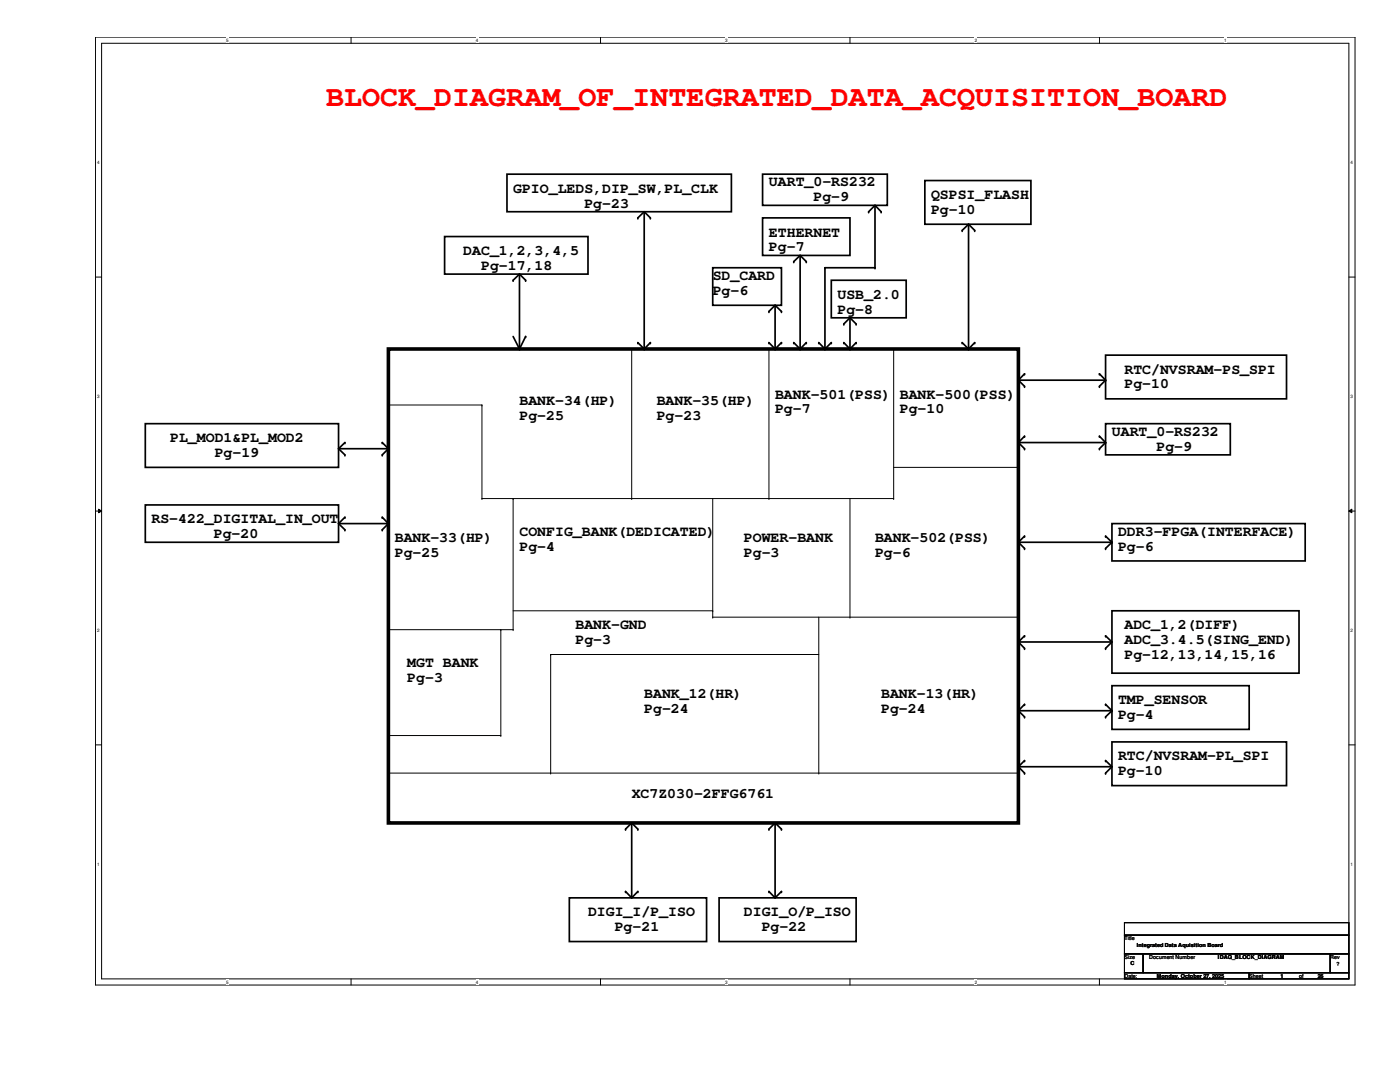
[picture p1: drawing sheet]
<svg xmlns="http://www.w3.org/2000/svg" width="279mm" height="216mm" viewBox="0 0 279 216" stroke-linecap="round" stroke-linejoin="round" font-family="sans-serif">
<path d="M19.1 7.4h251.3v189.2h-251.3zM20.3 8.6h248.9v186.7h-248.9z" fill="none" stroke="#000" stroke-width=".2"/>
<g fill="#fff">
<path d="M45.2 7.5h.5v1.1h-.5z"/>
<path d="M45.2 195.5h.5v1h-.5z"/>
</g>
<path d="M70.1 7.4v1.2M70.1 195.3v1.3" fill="none" stroke="#000" stroke-width=".2"/>
<g fill="#fff">
<path d="M95 7.5h.5v1.1h-.5z"/>
<path d="M95 195.5h.5v1h-.5z"/>
</g>
<path d="M119.8 7.4v1.2M119.8 195.3v1.3" fill="none" stroke="#000" stroke-width=".2"/>
<g fill="#fff">
<path d="M144.7 7.5h.5v1.1h-.5z"/>
<path d="M144.7 195.5h.5v1h-.5z"/>
</g>
<path d="M169.6 7.4v1.2M169.6 195.3v1.3" fill="none" stroke="#000" stroke-width=".2"/>
<g fill="#fff">
<path d="M194.5 7.5h.5v1.1h-.5z"/>
<path d="M194.5 195.5h.5v1h-.5z"/>
</g>
<path d="M219.4 7.4v1.2M219.4 195.3v1.3" fill="none" stroke="#000" stroke-width=".2"/>
<g fill="#fff">
<path d="M244.3 7.5h.5v1.1h-.5z"/>
<path d="M244.3 195.5h.5v1h-.5z"/>
<path d="M19.4 32h.5v1h-.5z"/>
<path d="M269.5 32h.5v1h-.5z"/>
<path d="M19.4 78.6h.5v1h-.5z"/>
<path d="M269.5 78.6h.5v1h-.5z"/>
</g>
<path d="M19.1 55.3h1.2M269.2 55.3h1.2" fill="none" stroke="#000" stroke-width=".2"/>
<g fill="#fff">
<path d="M19.4 125.3h.5v1h-.5z"/>
<path d="M269.5 125.3h.5v1h-.5z"/>
</g>
<path d="M19.1 102h1.2M19.7 101.6l.6 .4-.6 .3zM269.2 102l.6-.4v.7zM269.2 102h1.2" fill="none" stroke="#000" stroke-width=".2"/>
<path d="M19.7 101.6l.6 .4-.6 .3zM269.2 102l.6-.4v.7z" fill="#000"/>
<g fill="#fff">
<path d="M19.4 172h.5v1h-.5z"/>
<path d="M269.5 172h.5v1h-.5z"/>
</g>
<g fill="none" stroke="#000" stroke-width=".2">
<path d="M126.1 69.6v29.9M153.5 69.6v29.9M178.4 69.6h.1M178.4 69.6v29.9M77.5 80.8h18.7M96.2 80.8h.1M96.2 99.5h.1M96.2 80.8v18.7M96.2 99.5h82.2M102.4 99.5h.1M102.4 99.5v26.1M126.1 99.5h.1"/>
<path d="M142.2 99.5v23.6M153.5 99.5h.1M169.6 99.5v23.6M178.4 99.5h.1M178.4 93.3h24.8M203.2 93.3h.1M77.5 125.6h24.9M99.9 125.6h.1M99.9 125.6v21.2M102.4 125.6h.1M102.4 121.9h39.8M109.9 130.6h.1"/>
<path d="M109.9 130.6h53.5M109.9 130.6v23.7M142.2 123.1h.1M142.2 121.9h.1M142.2 123.1h61M163.4 123.1v31.2M169.6 123.1h.1M203.2 123.1h.1M19.1 148.6h1.2M77.5 154.3h125.7M77.5 146.8h22.4M99.9 146.8h.1"/>
<path d="M109.9 154.3h.1M163.4 154.3h.1M203.2 154.3h.1M269.2 148.6h1.2M224.4 184.1h44.8v2.5h-44.8zM224.4 186.6h44.8v3.7h-44.8zM224.4 190.3h3.7v3.8h-3.7zM224.4 194.1h24.9v1.2h-24.9zM228.1 190.3h37.4v3.8h-37.4zM249.3 194.1h19.9v1.2h-19.9zM265.5 190.3h3.7v3.8h-3.7z"/>
</g>
<path d="M77.5 69.6h125.7v94.6h-125.7z" fill="none" stroke="#000" stroke-width=".72"/>
<g fill="none" stroke="#000" stroke-width=".34">
<path d="M101.2 34.8h44.8v7.4h-44.8zM152.2 34.8h24.9v6.2h-24.9zM184.6 36h21.1v8.7h-21.1zM88.7 47.2h28.6v7.5h-28.6zM103.7 54.7v14.9M103.7 54.7l-1.3 1.2M103.7 54.7l1.2 1.2M128.6 42.2l-1.3 1.3M128.6 42.2l1.2 1.3M128.6 42.2v27.4M142.2 53.4h13.8v7.5h-13.8zM152.2 43.5h17.4v7.5h-17.4z"/>
<path d="M159.7 51l-1.3 1.2M159.7 51l1.2 1.2M159.7 51v18.6M165.9 55.9h14.9v7.5h-14.9zM174.6 41l-1.2 1.2M174.6 41v12.4h-10v16.2M174.6 41l1.3 1.2M193.3 44.7v24.9M193.3 44.7l-1.3 1.3M193.3 44.7l1.2 1.3M102.4 67.1l1.3 2.5M104.9 67.1l-1.2 2.5"/>
<path d="M127.3 68.4l1.3 1.2M129.8 68.4l-1.2 1.2M153.5 68.4l1.2 1.2M154.7 60.9v8.7M154.7 60.9l-1.2 1.2M154.7 60.9l1.3 1.2M156 68.4l-1.3 1.2M158.4 68.4l1.3 1.2M160.9 68.4l-1.2 1.2M163.4 68.4l1.2 1.2M165.9 68.4l-1.3 1.2M168.4 68.4l1.2 1.2"/>
<path d="M169.6 63.4v6.2M169.6 63.4l-1.2 1.2M169.6 63.4l1.3 1.2M170.9 68.4l-1.3 1.2M192 68.4l1.3 1.2M194.5 68.4l-1.2 1.2M203.2 75.9h17.4M203.2 75.9l1.3 1.2M204.5 74.6l-1.3 1.3M219.4 74.6l1.2 1.3M220.6 70.9h36.2v8.7h-36.2zM220.6 75.9l-1.2 1.2"/>
<path d="M29 84.5h38.6v8.8h-38.6zM67.6 89.5h9.9M67.6 89.5l1.2 1.3M68.8 88.3l-1.2 1.2M76.3 88.3l1.2 1.2M77.5 89.5l-1.2 1.3M203.2 88.3h17.4M203.2 88.3l1.3 1.2M204.5 87l-1.3 1.3M219.4 87l1.2 1.3M220.6 84.5h24.9v6.3h-24.9zM220.6 88.3l-1.2 1.2"/>
<path d="M29 100.8h38.6v7.4h-38.6zM67.6 104.5h9.9M67.6 104.5l1.2 1.2M68.8 103.2l-1.2 1.3M76.3 103.2l1.2 1.3M77.5 104.5l-1.2 1.2M203.2 108.2h18.7M203.2 108.2l1.3 1.2M204.5 107l-1.3 1.2M220.6 107l1.3 1.2M221.9 104.5h38.6v7.4h-38.6zM221.9 108.2l-1.3 1.2"/>
<path d="M203.2 128.1h18.7M203.2 128.1l1.3 1.3M204.5 126.9l-1.3 1.2M220.6 126.9l1.3 1.2M221.9 121.9h37.3v12.4h-37.3zM221.9 136.8h27.4v8.7h-27.4zM221.9 128.1l-1.3 1.3M203.2 153h18.7M203.2 141.8l1.3 1.2M203.2 153l1.3 1.3M203.2 141.8h18.7M204.5 140.5l-1.3 1.3"/>
<path d="M204.5 151.8l-1.3 1.2M220.6 140.5l1.3 1.3M220.6 151.8l1.3 1.2M221.9 148h34.9v8.8h-34.9zM221.9 141.8l-1.3 1.2M221.9 153l-1.3 1.3M113.6 179.2h27.4v8.7h-27.4zM124.8 177.9l1.3 1.3M126.1 164.2v15M126.1 164.2l-1.3 1.2M126.1 164.2l1.2 1.2M127.3 177.9l-1.2 1.3"/>
<path d="M143.5 179.2h27.4v8.7h-27.4zM153.5 177.9l1.2 1.3M154.7 164.2v15M154.7 164.2l-1.2 1.2M154.7 164.2l1.3 1.2M156 177.9l-1.3 1.3"/>
</g>
<g fill="#000">
<circle cx="102.4" cy="55.9" r=".17"/>
<circle cx="103.7" cy="54.7" r=".17"/>
<circle cx="104.9" cy="55.9" r=".17"/>
<circle cx="127.3" cy="43.5" r=".17"/>
<circle cx="129.8" cy="43.5" r=".17"/>
<circle cx="158.4" cy="52.2" r=".17"/>
<circle cx="160.9" cy="52.2" r=".17"/>
<circle cx="164.6" cy="53.4" r=".17"/>
<circle cx="173.4" cy="42.2" r=".17"/>
<circle cx="174.6" cy="53.4" r=".17"/>
<circle cx="175.9" cy="42.2" r=".17"/>
<circle cx="192" cy="46" r=".17"/>
<circle cx="194.5" cy="46" r=".17"/>
<circle cx="103.7" cy="69.6" r=".17"/>
<circle cx="104.9" cy="67.1" r=".17"/>
<circle cx="127.3" cy="68.4" r=".17"/>
<circle cx="128.6" cy="69.6" r=".17"/>
<circle cx="129.8" cy="68.4" r=".17"/>
<circle cx="153.5" cy="68.4" r=".17"/>
<circle cx="153.5" cy="62.1" r=".17"/>
<circle cx="154.7" cy="69.6" r=".17"/>
<circle cx="156" cy="68.4" r=".17"/>
<circle cx="156" cy="62.1" r=".17"/>
<circle cx="158.4" cy="68.4" r=".17"/>
<circle cx="159.7" cy="69.6" r=".17"/>
<circle cx="160.9" cy="68.4" r=".17"/>
<circle cx="163.4" cy="68.4" r=".17"/>
<circle cx="164.6" cy="69.6" r=".17"/>
<circle cx="165.9" cy="68.4" r=".17"/>
<circle cx="168.4" cy="68.4" r=".17"/>
<circle cx="168.4" cy="64.6" r=".17"/>
<circle cx="169.6" cy="69.6" r=".17"/>
<circle cx="170.9" cy="64.6" r=".17"/>
<circle cx="170.9" cy="68.4" r=".17"/>
<circle cx="192" cy="68.4" r=".17"/>
<circle cx="193.3" cy="69.6" r=".17"/>
<circle cx="194.5" cy="68.4" r=".17"/>
<circle cx="204.5" cy="77.1" r=".17"/>
<circle cx="204.5" cy="74.6" r=".17"/>
<circle cx="219.4" cy="77.1" r=".17"/>
<circle cx="219.4" cy="74.6" r=".17"/>
<circle cx="220.6" cy="75.9" r=".17"/>
<circle cx="68.8" cy="88.3" r=".17"/>
<circle cx="68.8" cy="90.8" r=".17"/>
<circle cx="76.3" cy="90.8" r=".17"/>
<circle cx="76.3" cy="88.3" r=".17"/>
<circle cx="77.5" cy="89.5" r=".17"/>
<circle cx="204.5" cy="87" r=".17"/>
<circle cx="204.5" cy="89.5" r=".17"/>
<circle cx="219.4" cy="89.5" r=".17"/>
<circle cx="219.4" cy="87" r=".17"/>
<circle cx="220.6" cy="88.3" r=".17"/>
<circle cx="68.8" cy="103.2" r=".17"/>
<circle cx="68.8" cy="105.7" r=".17"/>
<circle cx="76.3" cy="103.2" r=".17"/>
<circle cx="76.3" cy="105.7" r=".17"/>
<circle cx="77.5" cy="104.5" r=".17"/>
<circle cx="204.5" cy="109.4" r=".17"/>
<circle cx="204.5" cy="107" r=".17"/>
<circle cx="220.6" cy="109.4" r=".17"/>
<circle cx="220.6" cy="107" r=".17"/>
<circle cx="221.9" cy="108.2" r=".17"/>
<circle cx="203.2" cy="128.1" r=".17"/>
<circle cx="204.5" cy="126.9" r=".17"/>
<circle cx="204.5" cy="129.4" r=".17"/>
<circle cx="220.6" cy="129.4" r=".17"/>
<circle cx="220.6" cy="126.9" r=".17"/>
<circle cx="203.2" cy="153" r=".17"/>
<circle cx="204.5" cy="140.5" r=".17"/>
<circle cx="204.5" cy="143" r=".17"/>
<circle cx="204.5" cy="151.8" r=".17"/>
<circle cx="204.5" cy="154.3" r=".17"/>
<circle cx="220.6" cy="143" r=".17"/>
<circle cx="220.6" cy="151.8" r=".17"/>
<circle cx="220.6" cy="154.3" r=".17"/>
<circle cx="220.6" cy="140.5" r=".17"/>
<circle cx="221.9" cy="141.8" r=".17"/>
<circle cx="124.8" cy="177.9" r=".17"/>
<circle cx="124.8" cy="165.4" r=".17"/>
<circle cx="126.1" cy="164.2" r=".17"/>
<circle cx="127.3" cy="177.9" r=".17"/>
<circle cx="127.3" cy="165.4" r=".17"/>
<circle cx="153.5" cy="165.4" r=".17"/>
<circle cx="153.5" cy="177.9" r=".17"/>
<circle cx="154.7" cy="164.2" r=".17"/>
<circle cx="156" cy="177.9" r=".17"/>
<circle cx="156" cy="165.4" r=".17"/>
</g>
<text font-size="6" fill="#f00" x="65.1" y="21.1">BLOCK_DIAGRAM_OF_INTEGRATED_DATA_ACQUISITION_BOARD</text>
<g font-size="3">
<text x="102.4" y="38.5">GPIO_LEDS,DIP_SW,PL_CLK</text>
<text x="116.6" y="41.4">Pg-23</text>
<text x="153.5" y="37.2">UART_0-RS232</text>
<text x="162.3" y="40.2">Pg-9</text>
<text x="185.8" y="39.7">QSPSI_FLASH</text>
<text x="153.5" y="47.2">ETHERNET</text>
<text x="185.8" y="42.7">Pg-10</text>
<text x="92.5" y="50.9">DAC_1,2,3,4,5</text>
<text x="96" y="53.9">Pg-17,18</text>
<text x="153.5" y="50.2">Pg-7</text>
<text x="142.2" y="55.9">SD_CARD</text>
<text x="142.2" y="58.8">Pg-6</text>
<text x="167.1" y="59.6">USB_2.0</text>
<text x="167.1" y="62.6">Pg-8</text>
<text x="224.4" y="74.5">RTC/NVSRAM-PS_SPI</text>
<text x="224.4" y="77.5">Pg-10</text>
<text x="103.7" y="80.8">BANK-34(HP)</text>
<text x="103.7" y="83.7">Pg-25</text>
<text x="131.1" y="80.8">BANK-35(HP)</text>
<text x="131.1" y="83.7">Pg-23</text>
<text x="154.7" y="79.5">BANK-501(PSS)</text>
<text x="154.7" y="82.5">Pg-7</text>
<text x="179.6" y="79.5">BANK-500(PSS)</text>
<text x="179.6" y="82.5">Pg-10</text>
<text x="34" y="88.3">PL_MOD1&amp;PL_MOD2</text>
<text x="221.9" y="87">UART_0-RS232</text>
<text x="230.8" y="90">Pg-9</text>
<text x="42.8" y="91.2">Pg-19</text>
<text x="30.2" y="104.4">RS-422_DIGITAL_IN_OUT</text>
<text x="42.7" y="107.4">Pg-20</text>
<text x="103.7" y="106.9">CONFIG_BANK(DEDICATED)</text>
<text x="223.1" y="106.9">DDR3-FPGA(INTERFACE)</text>
<text x="78.8" y="108.2">BANK-33(HP)</text>
<text x="78.8" y="111.1">Pg-25</text>
<text x="103.7" y="109.9">Pg-4</text>
<text x="148.5" y="108.2">POWER-BANK</text>
<text x="148.5" y="111.1">Pg-3</text>
<text x="174.6" y="108.2">BANK-502(PSS)</text>
<text x="174.6" y="111.1">Pg-6</text>
<text x="223.1" y="109.9">Pg-6</text>
<text x="114.9" y="125.6">BANK-GND</text>
<text x="224.4" y="125.6">ADC_1,2(DIFF)</text>
<text x="114.9" y="128.6">Pg-3</text>
<text x="224.4" y="128.6">ADC_3.4.5(SING_END)</text>
<text x="224.4" y="131.5">Pg-12,13,14,15,16</text>
<text x="81.3" y="133.1">MGT BANK</text>
<text x="81.3" y="136">Pg-3</text>
<text x="128.6" y="139.3">BANK_12(HR)</text>
<text x="128.6" y="142.2">Pg-24</text>
<text x="175.9" y="139.3">BANK-13(HR)</text>
<text x="175.9" y="142.2">Pg-24</text>
<text x="223.1" y="140.5">TMP_SENSOR</text>
<text x="223.1" y="143.5">Pg-4</text>
<text x="223.1" y="151.7">RTC/NVSRAM-PL_SPI</text>
<text x="223.1" y="154.7">Pg-10</text>
<text x="126.1" y="159.2">XC7Z030-2FFG6761</text>
<text x="117.3" y="182.8">DIGI_I/P_ISO</text>
<text x="122.7" y="185.8">Pg-21</text>
<text x="148.5" y="182.8">DIGI_O/P_ISO</text>
<text x="152" y="185.8">Pg-22</text>
</g>
<g font-size="1.1">
<text x="224.4" y="187.7">Title</text>
<text x="224.4" y="191.4">Size</text>
<text x="226.9" y="188.9">Integrated Data Aquisition Board</text>
<text x="229.4" y="191.4">Document Number</text>
<text x="243.1" y="191.3">IDAQ_BLOCK_DIAGRAM</text>
<text x="265.5" y="191.4">Rev</text>
<text x="224.4" y="195.2">Date:</text>
<text x="225.6" y="192.6">C</text>
<text x="230.8" y="195.1">Monday, October 27, 2025</text>
<text x="249.3" y="195.2">Sheet</text>
<text x="255.5" y="195.1">1</text>
<text x="259.2" y="195.2">of</text>
<text x="263" y="195.1">26</text>
<text x="266.7" y="192.7">?</text>
</g>
<g font-size=".9">
<text x="45.2" y="8.3">5</text>
<text x="95" y="8.3">4</text>
<text x="144.7" y="8.3">3</text>
<text x="194.5" y="8.3">2</text>
<text x="244.3" y="8.3">1</text>
<text x="19.4" y="32.8">4</text>
<text x="269.5" y="32.8">4</text>
<text x="19.4" y="79.4">3</text>
<text x="269.5" y="79.4">3</text>
<text x="19.4" y="126.1">2</text>
<text x="269.5" y="126.1">2</text>
<text x="19.4" y="172.8">1</text>
<text x="269.5" y="172.8">1</text>
<text x="45.2" y="196.3">5</text>
<text x="95" y="196.3">4</text>
<text x="144.7" y="196.3">3</text>
<text x="194.5" y="196.3">2</text>
<text x="244.3" y="196.3">1</text>
</g>
</svg>
